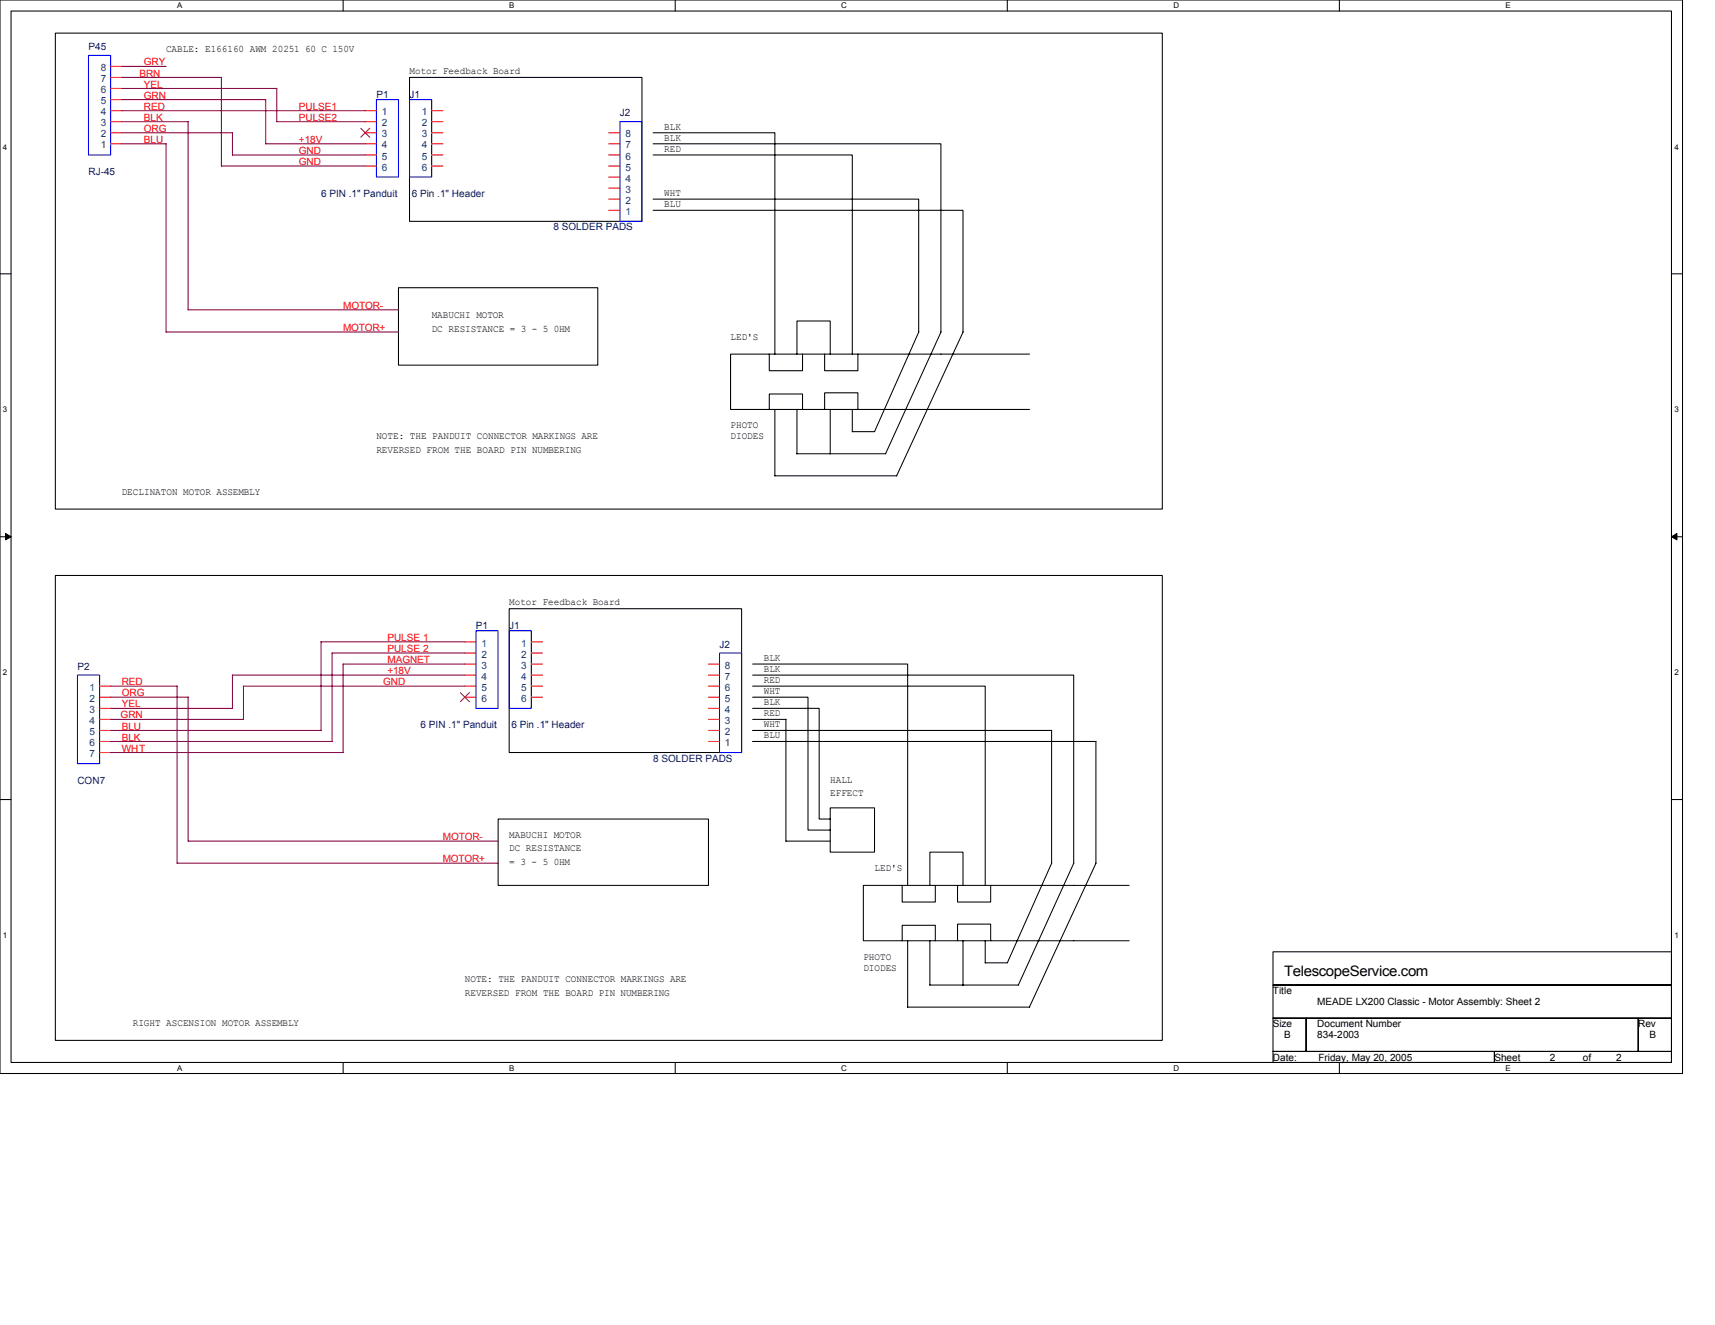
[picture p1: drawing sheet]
<svg xmlns="http://www.w3.org/2000/svg" width="279mm" height="216mm" viewBox="0 0 279 216" stroke-linecap="round" stroke-linejoin="round" font-family="sans-serif">
<path d="M0 0h274.1v174.9h-274.1zM1.8 1.8h270.5v171.3h-270.5z" fill="none" stroke="#000" stroke-width=".17"/>
<g fill="#fff">
<path d="M28.9 .2h.8v1.4h-.8z"/>
<path d="M28.9 173.3h.8v1.5h-.8z"/>
</g>
<path d="M55.9 0v1.8M55.9 173.1v1.8" fill="none" stroke="#000" stroke-width=".17"/>
<g fill="#fff">
<path d="M83 .2h.8v1.4h-.8z"/>
<path d="M83 173.3h.8v1.5h-.8z"/>
</g>
<path d="M110 0v1.8M110 173.1v1.8" fill="none" stroke="#000" stroke-width=".17"/>
<g fill="#fff">
<path d="M137.1 .2h.9v1.4h-.9z"/>
<path d="M137.1 173.3h.9v1.5h-.9z"/>
</g>
<path d="M164.1 0v1.8M164.1 173.1v1.8" fill="none" stroke="#000" stroke-width=".17"/>
<g fill="#fff">
<path d="M191.2 .2h.9v1.4h-.9z"/>
<path d="M191.2 173.3h.9v1.5h-.9z"/>
</g>
<path d="M218.2 0v1.8M218.2 173.1v1.8" fill="none" stroke="#000" stroke-width=".17"/>
<g fill="#fff">
<path d="M245.3 .2h.8v1.4h-.8z"/>
<path d="M245.3 173.3h.8v1.5h-.8z"/>
<path d="M.5 23.2h.7v1.4h-.7z"/>
<path d="M272.8 23.2h.7v1.4h-.7z"/>
<path d="M.5 66h.7v1.5h-.7z"/>
<path d="M272.8 66h.7v1.5h-.7z"/>
</g>
<path d="M0 44.6h1.8M272.3 44.6h1.8" fill="none" stroke="#000" stroke-width=".17"/>
<g fill="#fff">
<path d="M.5 108.9h.7v1.4h-.7z"/>
<path d="M272.8 108.9h.7v1.4h-.7z"/>
</g>
<path d="M0 87.5h1.8M272.3 87.5h1.8" fill="none" stroke="#000" stroke-width=".17"/>
<path d="M.9 86.9l.9 .6-.9 .5zM272.3 87.5l.9-.6v1.1z" fill="#000" stroke="#000" stroke-width=".16"/>
<g fill="#fff">
<path d="M.5 151.7h.7v1.4h-.7z"/>
<path d="M272.8 151.7h.7v1.4h-.7z"/>
</g>
<g fill="none" stroke="#000" stroke-width=".17">
<path d="M9 5.4h180.4v77.6h-180.4zM66.7 12.6h37.9v23.5h-37.9zM106.4 34.3h50.5v19.8M106.4 21.6h19.8v36.1M106.4 32.4h43.3v21.7l-7.2 16.2M106.4 23.4h46.9v30.7l-9 19.8M106.4 25.3h32.5v32.4M64.9 46.9h32.5v12.6h-32.5zM125.3 57.7v2.7h5.4v-2.7M129.8 57.7v-5.4h5.5v5.4M134.3 57.7v2.7h5.5v-2.7M156.9 54.1l-10.8 23.4"/>
<path d="M167.7 57.7h-48.7v9h48.7M125.3 66.7v-2.5h5.4v2.5M126.2 66.7v10.9l19.9-.1M129.8 73.9h14.5M129.8 66.7v7.3M134.3 66.7v-2.7h5.5v2.7M135.3 66.7v7.3M138.9 66.7v3.7l3.6-.1M9 93.8h180.4v75.7h-180.4zM83 99.2h37.8v23.4h-37.8zM122.6 119h48.7v21.7M122.6 108.2h25.3v36.1"/>
<path d="M122.6 110h52.3v30.7l-9 19.8M122.6 111.8h37.9v32.5M122.6 113.6h9v21.7h3.7M122.6 115.4h10.9v18.1h1.8M122.6 117.2h5.5l-.1 19.9M0 130.3h1.8M81.2 133.5h34.2v10.8h-34.2zM122.6 120.8h55.9l.1 19.8-10.9 23.5h-19.8M128 137.1h7.3M135.3 131.6h7.2v7.3h-7.2zM272.3 130.3h1.8M147 144.3v2.7h5.4v-2.7"/>
<path d="M147 153.3v-2.5h5.4v2.5M147.9 153.3v10.8M151.5 144.3v-5.4h5.4v5.4M151.5 153.3v7.2h14.4M156 144.3v2.7h5.4v-2.7M156 153.3v-2.7h5.4v2.7M156.9 153.3v7.2M160.5 153.3v3.6M160.5 156.9h3.6M171.3 140.6l-7.2 16.3M184 144.3h-43.3v9h43.3M207.4 155.1h64.9v5.4h-64.9z"/>
<path d="M207.4 160.5h64.9v5.4h-64.9zM207.4 165.9h5.4v5.4h-5.4zM207.4 171.3h36.1v1.8h-36.1zM212.8 165.9h54.1v5.4h-54.1zM243.5 171.3h28.8v1.8h-28.8zM266.9 165.9h5.4v5.4h-5.4z"/>
</g>
<path d="M14.4 9h3.6v16.3h-3.6zM61.3 16.2h3.6v12.7h-3.6zM66.7 16.2h3.6v12.7h-3.6zM101 19.8h3.6v16.3h-3.6zM12.6 110h3.6v14.4h-3.6zM77.5 102.8h3.7v12.6h-3.7zM83 102.8h3.6v12.6h-3.6zM117.2 106.4h3.6v16.2h-3.6z" fill="none" stroke="#00f" stroke-width=".17"/>
<g fill="none" stroke="#f00" stroke-width=".17">
<path d="M18 19.8h1.9M18 18h1.9M18 16.2h1.9M18 14.4h1.9M18 12.6h1.9M18 10.8h1.9M59.5 19.8h1.8M59.5 18h1.8M70.3 19.8h1.9M70.3 18h1.9M18 23.4h1.9M18 21.6h1.9"/>
<path d="M59.5 23.4h1.8M59.5 21.6h1.8M59.5 25.3h1.8M59.5 27.1h1.8M70.3 23.4h1.9M70.3 21.6h1.9M70.3 25.3h1.9M70.3 27.1h1.9M99.2 23.4h1.8M99.2 21.6h1.8M99.2 25.3h1.8M99.2 27.1h1.8"/>
<path d="M99.2 34.3h1.8M99.2 32.4h1.8M99.2 30.6h1.8M99.2 28.9h1.8M16.2 111.8h1.9M16.2 113.6h1.9M16.2 119h1.9M16.2 117.2h1.9M16.2 115.4h1.9M75.7 104.6h1.8M75.7 106.4h1.8M75.7 108.2h1.8"/>
<path d="M75.7 110h1.8M75.7 111.8h1.8M75.7 113.6h1.8M86.6 104.6h1.8M86.6 106.4h1.8M86.6 108.2h1.8M86.6 110h1.8M86.6 111.8h1.8M86.6 113.6h1.8M115.4 108.2h1.8M115.4 110h1.8M115.4 111.8h1.8"/>
<path d="M115.4 113.6h1.8M115.4 119h1.8M115.4 117.2h1.8M115.4 115.4h1.8M16.2 120.8h1.9M16.2 122.6h1.9M115.4 120.8h1.8"/>
</g>
<path d="M58.8 20.9l1.4 1.5M60.2 20.9l-1.4 1.5M75 112.9l1.5 1.4M76.5 112.9l-1.5 1.4" fill="none" stroke="#804000" stroke-width=".17"/>
<g fill="none" stroke="#800040" stroke-width=".17">
<path d="M19.8 19.8h10.8M19.8 10.8h7.3M19.8 18h39.7M19.8 16.2h23.5v7.3M19.8 14.4h25.3M19.8 12.6h16.3v14.5M30.6 19.8v30.7M45.1 14.4v5.4h14.4M19.8 23.4h7.3M19.8 21.6h18.1v3.7M27.1 23.4v30.7M36.1 27.1h23.4"/>
<path d="M37.9 25.3h21.6M43.3 23.4h16.2M27.1 54.1h37.8M30.6 50.5h34.3M18 111.8h10.9v28.9h52.3M18 113.6h12.6v23.5h50.6M18 117.2h21.7M18 119h34.3M37.8 110h37.9M37.9 110v5.4h-19.9M39.6 111.8h36.1M39.7 111.8v5.4"/>
<path d="M52.3 104.6v14.4M52.3 104.6h23.5M55.9 108.2h19.8M55.9 108.2v14.4h-37.9M75.7 106.4h-21.6v14.4M18 120.8h36.1"/>
</g>
<text font-size="2.3" x="209.2" y="159">TelescopeService.com</text>
<g font-size="1.6" fill="#000080">
<text x="14.4" y="8.1">P45</text>
<text x="61.3" y="15.9">P1</text>
<text x="66.7" y="15.9">J1</text>
<text x="101" y="19">J2</text>
<text x="14.4" y="28.5">RJ-45</text>
<text x="52.3" y="32.1">6 PIN .1&quot; Panduit</text>
<text x="67.1" y="32.1">6 Pin .1&quot; Header</text>
<text x="90.2" y="37.5">8 SOLDER PADS</text>
<text x="77.5" y="102.5">P1</text>
<text x="83" y="102.5">J1</text>
<text x="117.2" y="105.5">J2</text>
<text x="12.6" y="109.1">P2</text>
<text x="68.5" y="118.7">6 PIN .1&quot; Panduit</text>
<text x="83.3" y="118.7">6 Pin .1&quot; Header</text>
<text x="106.4" y="124.1">8 SOLDER PADS</text>
<text x="12.6" y="127.7">CON7</text>
</g>
<g font-size="1.6" fill="#004080">
<text x="16.4" y="11.6">8</text>
<text x="16.4" y="17">5</text>
<text x="16.4" y="15.2">6</text>
<text x="16.4" y="13.4">7</text>
<text x="16.4" y="22.4">2</text>
<text x="16.4" y="20.6">3</text>
<text x="16.4" y="18.8">4</text>
<text x="62.2" y="18.8">1</text>
<text x="62.2" y="20.6">2</text>
<text x="62.2" y="22.4">3</text>
<text x="68.7" y="18.8">1</text>
<text x="68.7" y="20.6">2</text>
<text x="68.7" y="22.4">3</text>
<text x="101.9" y="22.4">8</text>
<text x="16.4" y="24.2">1</text>
<text x="62.2" y="24.2">4</text>
<text x="62.2" y="26">5</text>
<text x="62.2" y="27.8">6</text>
<text x="68.7" y="24.2">4</text>
<text x="68.7" y="26">5</text>
<text x="68.7" y="27.8">6</text>
<text x="101.9" y="29.6">4</text>
<text x="101.9" y="27.8">5</text>
<text x="101.9" y="26">6</text>
<text x="101.9" y="24.2">7</text>
<text x="101.9" y="35">1</text>
<text x="101.9" y="33.2">2</text>
<text x="101.9" y="31.4">3</text>
<text x="78.4" y="105.3">1</text>
<text x="78.4" y="107.2">2</text>
<text x="84.9" y="105.3">1</text>
<text x="84.9" y="107.2">2</text>
<text x="14.6" y="112.6">1</text>
<text x="78.4" y="109">3</text>
<text x="78.4" y="110.8">4</text>
<text x="78.4" y="112.6">5</text>
<text x="84.9" y="109">3</text>
<text x="84.9" y="110.8">4</text>
<text x="84.9" y="112.6">5</text>
<text x="118.1" y="112.6">6</text>
<text x="118.1" y="110.8">7</text>
<text x="118.1" y="109">8</text>
<text x="14.6" y="114.4">2</text>
<text x="14.6" y="116.2">3</text>
<text x="14.6" y="118">4</text>
<text x="14.6" y="119.8">5</text>
<text x="78.4" y="114.4">6</text>
<text x="84.9" y="114.4">6</text>
<text x="118.1" y="119.8">2</text>
<text x="118.1" y="118">3</text>
<text x="118.1" y="116.2">4</text>
<text x="118.1" y="114.4">5</text>
<text x="14.6" y="121.6">6</text>
<text x="14.6" y="123.4">7</text>
<text x="118.1" y="121.6">1</text>
</g>
<g font-size="1.6" fill="#f00">
<text x="23.4" y="10.7">GRY</text>
<text x="22.7" y="12.5">BRN</text>
<text x="23.4" y="17.9">RED</text>
<text x="23.4" y="16.1">GRN</text>
<text x="23.4" y="14.3">YEL</text>
<text x="48.7" y="17.9">PULSE1</text>
<text x="23.4" y="21.5">ORG</text>
<text x="23.4" y="23.3">BLU</text>
<text x="23.4" y="19.7">BLK</text>
<text x="48.7" y="19.7">PULSE2</text>
<text x="48.7" y="23.3">+18V</text>
<text x="48.7" y="26.9">GND</text>
<text x="48.7" y="25.1">GND</text>
<text x="55.9" y="50.4">MOTOR-</text>
<text x="55.9" y="54">MOTOR+</text>
<text x="63.1" y="106.3">PULSE 2</text>
<text x="63.1" y="104.5">PULSE 1</text>
<text x="19.8" y="111.7">RED</text>
<text x="19.8" y="113.5">ORG</text>
<text x="62.4" y="111.7">GND</text>
<text x="63.1" y="108.1">MAGNET</text>
<text x="63.1" y="109.9">+18V</text>
<text x="19.6" y="117.1">GRN</text>
<text x="19.8" y="118.9">BLU</text>
<text x="19.8" y="115.3">YEL</text>
<text x="19.8" y="120.7">BLK</text>
<text x="19.8" y="122.5">WHT</text>
<text x="72.1" y="136.9">MOTOR-</text>
<text x="72.1" y="140.5">MOTOR+</text>
</g>
<g font-size="1.6">
<text x="27.1" y="8.5">CABLE: E166160 AWM 20251 60 C 150V</text>
<text x="66.7" y="12.1">Motor Feedback Board</text>
<text x="108.2" y="21.1">BLK</text>
<text x="108.2" y="22.9">BLK</text>
<text x="108.2" y="24.7">RED</text>
<text x="108.2" y="31.9">WHT</text>
<text x="108.2" y="33.7">BLU</text>
<text x="70.3" y="51.8">MABUCHI MOTOR</text>
<text x="70.3" y="54">DC RESISTANCE = 3 - 5 0HM</text>
<text x="119" y="55.4">LED'S</text>
<text x="61.3" y="71.6">NOTE: THE PANDUIT CONNECTOR MARKINGS ARE</text>
<text x="119" y="69.8">PHOTO</text>
<text x="119" y="71.6">DIODES</text>
<text x="61.3" y="73.9">REVERSED FROM THE BOARD PIN NUMBERING</text>
<text x="19.8" y="80.6">DECLINATON MOTOR ASSEMBLY</text>
<text x="83" y="98.7">Motor Feedback Board</text>
<text x="124.4" y="107.7">BLK</text>
<text x="124.4" y="111.3">RED</text>
<text x="124.4" y="109.5">BLK</text>
<text x="124.4" y="113.1">WHT</text>
<text x="124.4" y="118.5">WHT</text>
<text x="124.4" y="116.7">RED</text>
<text x="124.4" y="114.9">BLK</text>
<text x="124.4" y="120.3">BLU</text>
<text x="135.3" y="127.5">HALL</text>
<text x="135.3" y="129.8">EFFECT</text>
<text x="83" y="136.5">MABUCHI MOTOR</text>
<text x="83" y="138.7">DC RESISTANCE</text>
<text x="83" y="140.9">= 3 - 5 0HM</text>
<text x="142.5" y="141.9">LED'S</text>
<text x="75.7" y="160">NOTE: THE PANDUIT CONNECTOR MARKINGS ARE</text>
<text x="140.7" y="156.4">PHOTO</text>
<text x="140.7" y="158.2">DIODES</text>
<text x="207.4" y="162">Title</text>
<text x="21.6" y="167.2">RIGHT ASCENSION MOTOR ASSEMBLY</text>
<text x="75.7" y="162.2">REVERSED FROM THE BOARD PIN NUMBERING</text>
<text x="207.4" y="167.4">Size</text>
<text x="214.6" y="167.4">Document Number</text>
<text x="214.6" y="163.8">MEADE LX200 Classic - Motor Assembly: Sheet 2</text>
<text x="266.9" y="167.4">Rev</text>
<text x="207.4" y="172.8">Date:</text>
<text x="209.2" y="169.2">B</text>
<text x="214.6" y="169.2">834-2003</text>
<text x="214.8" y="172.8">Friday, May 20, 2005</text>
<text x="243.5" y="172.8">Sheet</text>
<text x="252.5" y="172.8">2</text>
<text x="257.9" y="172.8">of</text>
<text x="263.3" y="172.8">2</text>
<text x="268.7" y="169.2">B</text>
</g>
<g font-size="1.3">
<text x="28.9" y="1.4">A</text>
<text x="83" y="1.4">B</text>
<text x="137.1" y="1.4">C</text>
<text x="191.2" y="1.4">D</text>
<text x="245.3" y="1.4">E</text>
<text x=".5" y="24.4">4</text>
<text x="272.8" y="24.4">4</text>
<text x=".5" y="67.2">3</text>
<text x="272.8" y="67.2">3</text>
<text x=".5" y="110">2</text>
<text x="272.8" y="110">2</text>
<text x=".5" y="152.8">1</text>
<text x="272.8" y="152.8">1</text>
<text x="28.9" y="174.5">A</text>
<text x="83" y="174.5">B</text>
<text x="137.1" y="174.5">C</text>
<text x="191.2" y="174.5">D</text>
<text x="245.3" y="174.5">E</text>
</g>
</svg>
